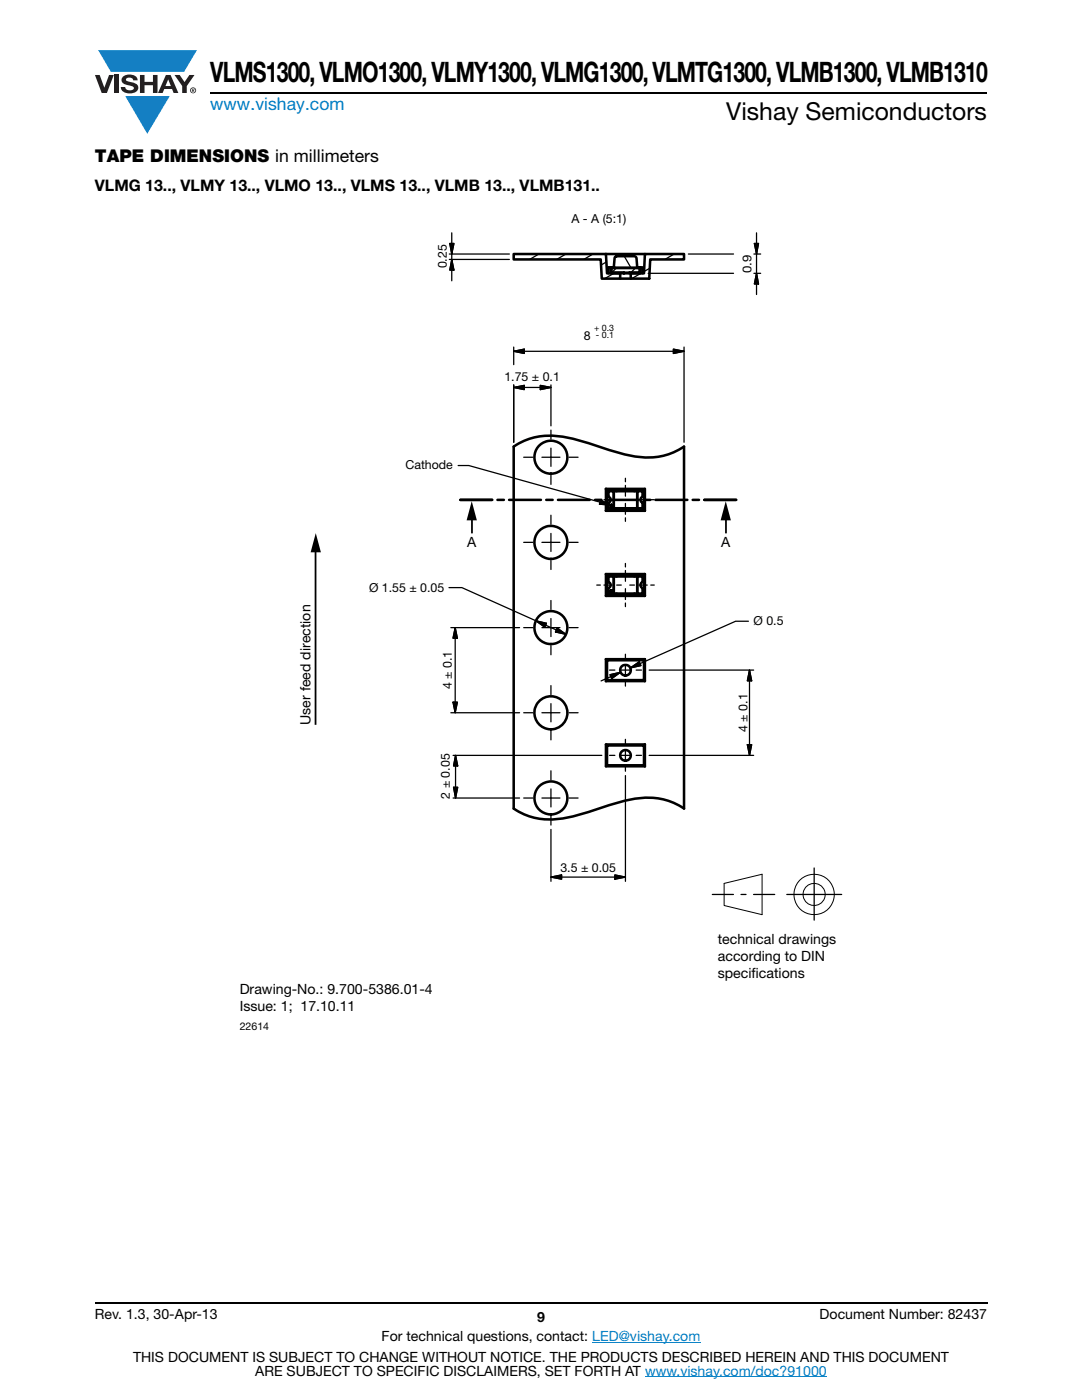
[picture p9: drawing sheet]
<svg xmlns="http://www.w3.org/2000/svg" width="216mm" height="279mm" viewBox="0 0 216 279" stroke-linecap="round" stroke-linejoin="round" font-family="sans-serif">
<g fill="#147fc3">
<path d="M19.6 10h19.7l-2.6 4.3h-1.1h-13.5z"/>
<path d="M25 19.2h8.9l-4.5 7.5z"/>
</g>
<g fill="#231f20">
<path d="M18.9 15h1l.9 2.5 1-2.5h.9l-1.4 3.6h-1z"/>
<path d="M22.9 15h.9v3.6h-.9z"/>
<path d="M24.6 15.3a2.1 2.1 0 0 1 2.8 .3l.1 .4h-.9a.79 .79 0 0 0-.7-.5 .79 .79 0 0 0-.8 .4l.3 .3 1 .2a1.08 1.08 0 0 1 1.2 1 1.08 1.08 0 0 1-1.1 1.2 1.73 1.73 0 0 1-2.4-1.2h.9a.96 .96 0 0 0 .8 .6 .96 .96 0 0 0 .9-.4 1.31 1.31 0 0 0-1.2-.6 1.03 1.03 0 0 1-1.1-.6 1.03 1.03 0 0 1 .2-1.1z"/>
<path d="M27.9 15h.9v1.3h1.7v-1.3h.9v3.6h-.9v-1.6h-1.7v1.6h-.9z"/>
<path d="M34.8 15h1.1l.9 1.4 1-1.4h1l-1.5 2.2v1.4h-.9v-1.4z"/>
<path d="M33.6 15.9l.5 1.3h-1.1zM33.1 15l-1.6 3.6h1l.3-.8h1.5l.3 .8h1l-1.6-3.6z"/>
<path d="M38.1 18a.46 .46 0 0 1 .9 0 .46 .46 0 0 1-.9 0zM37.9 18a.6 .6 0 0 0 1.2 0 .6 .6 0 0 0-1.2 0z"/>
<path d="M38.4 17.8h.2v.2h-.2zM38.3 17.7v.7h.1v-.3l.4 .3-.2-.3 .2-.2-.1-.2z"/>
</g>
<path d="M42 18.6h155M18.9 260h178.1" fill="none" stroke="#000" stroke-width=".36"/>
<path d="M118.2 267.9h21.5M128.7 274.8h36.3" fill="none" stroke="#007ec4" stroke-width=".2"/>
<path d="M47.8 42.4h120.3v163.6h-120.3z" fill="#fff"/>
<g fill="none" stroke="#000" stroke-width=".51">
<path d="M102.5 50.7h18.4l.2 3.8h2.7v1.1h-3.7l-.2-3.8h-17.4zM120.9 50.7h7.8M121.8 53.4h-.4v1.1M122 53.5h5.7v.9h-5.7zM122.7 51.3l.3-.2 3.7 .1 .3 .3 .2 2h-4.7zM123.8 55.6h2.1M124.5 54.4v.1h-2.7v-1.1h.7v.1h-.5v.9l3.6 .1M125.6 54.4h2.1v-.9h-.5v-.1h.6v1.1h-2.2zM127.8 53.4h.4v1.1M128.7 50.7h7.8v1.1h-6.8l-.2 3.8h-3.6v-1.1h2.6zM91.9 99.8h6.3M99.3 99.8h1.2"/>
<path d="M101.6 99.8h6.3M102.5 89.1a14 14 0 0 1 12.1-1.5l6.6 2.1a23 23 0 0 0 9.8 1.5 12.7 12.7 0 0 0 5.5-2.1v72.3a14 14 0 0 0-12.1-1.5l-6.6 2a23 23 0 0 1-9.8 1.5 12.4 12.4 0 0 1-5.5-2zM109 99.8h1.3M111.3 99.8h6.4M118.7 99.8h1.3M120.9 97.6h7.8M120.9 97.6v4.3M120.9 97.6l.2 .2M121.1 99.8h6.3M121.1 97.8h7.4v3.9h-7.4zM121.4 98h1.1v3.4h-1.1v-1.1a.63 .63 0 0 0 .4-.6 .63 .63 0 0 0-.4-.6zM122.5 98h4.7v3.4h-4.7z"/>
<path d="M127.2 98h1v1.1a.64 .64 0 0 0-.4 .6 .64 .64 0 0 0 .4 .6v1.1h-1zM128.5 99.8h1.2M128.5 97.8l.2-.2v4.3M130.8 99.8h6.4M138.2 99.8h1.3M140.5 99.8h6.4M120.9 114.6h7.8M120.9 114.6v4.3M120.9 118.9h7.8M120.9 101.9h7.8M120.9 114.6l.2 .2M121.1 101.7l-.2 .2"/>
<path d="M121.1 118.7l-.2 .2M121.1 114.8h7.4v3.9h-7.4zM121.4 115.1h1.1v3.4h-1.1v-1.1a.63 .63 0 0 0 .4-.6 .63 .63 0 0 0-.4-.6zM122.5 115.1h4.7v3.4h-4.7zM127.2 115.1h1v1.1a.65 .65 0 0 0-.4 .6 .65 .65 0 0 0 .4 .6v1.1h-1zM128.5 101.7l.2 .2M128.5 118.7l.2 .2M128.7 114.6v4.3M128.7 114.6l-.2 .2M120.9 131.6h7.8M120.9 135.9h7.8M120.9 131.6v4.3"/>
<path d="M120.9 131.6l.2 .2M121.1 135.7l-.2 .2M121.1 131.8h7.4v3.9h-7.4zM128.5 135.7l.2 .2M128.7 131.6v4.3M128.7 131.6l-.2 .2M120.9 148.6v4.3l.2-.2M120.9 152.9h7.8M121.1 148.8h7.4v3.9h-7.4zM128.5 152.7l.2 .2M128.7 148.6h-7.8l.2 .2M128.7 148.6v4.3"/>
<path d="M128.7 148.6l-.2 .2"/>
<circle cx="109.9" cy="91.2" r="3.3"/>
<circle cx="109.9" cy="108.2" r="3.3"/>
<circle cx="109.9" cy="125.2" r="3.3"/>
<circle cx="124.8" cy="133.7" r="1.07"/>
<circle cx="109.9" cy="159.2" r="3.3"/>
<circle cx="109.9" cy="142.3" r="3.3"/>
<circle cx="124.8" cy="150.7" r="1.07"/>
</g>
<g fill="#000">
<path d="M89.7 48.6h.9l-.5 2.1zM90.1 51.8l.5 2.1h-.9zM150.5 48.6h.9l-.4 2.1zM151 54.5l.4 2.2h-.9zM102.5 77.3l2.1-.4v.9zM102.5 70.1l2.1-.4v.8zM107.8 76.9l2.1 .4-2.1 .5zM134.4 69.7l2.1 .4-2.1 .4zM119.9 99.8l1.9 1-2.2-.2zM121.8 100.8l.4 .1zM121.8 100.8h.4zM121.8 117.9h.4z"/>
<path d="M121.8 117.8l.4 .1zM121.8 117.8h.4zM121.8 100.7l.3 .1zM121.8 100.7h.3zM121.8 117.8h.3zM121.8 117.7l.3 .1zM121.9 117.7h.2zM121.9 100.7h.2zM121.9 100.7h.1zM121.9 117.7h.1zM121.9 101.1h.1zM121.9 118.1h.1z"/>
<path d="M121.9 101.1h.2zM121.9 118.1h.2zM121.8 101.1h.3zM121.8 118.1h.3zM121.8 101l.3 .1zM121.8 118l.3 .1zM121.8 101h.3zM121.8 118h.3zM121.8 101h.4zM121.8 118h.4zM121.8 100.9l.4 .1zM121.8 100.9h.4z"/>
<path d="M121.8 117.9l.4 .1zM90.8 125.3l.5 2.1h-.9zM106.9 123.9l2.1 .5-.3 .8zM111.2 125.3l1.7 1.3-2.1-.5zM121.7 134.7l2.1-.5-1.7 1.2zM125.8 133.3l1.8-1.2 .3 .7zM149.6 133.7l.4 2.2h-.9zM90.4 140.1h.9l-.5 2.1zM90.5 157.1h.8l-.4 2.2zM90.9 150.8l.4 2.1h-.8zM149.1 148.6h.9l-.4 2.2zM109.9 175l2.2-.4v.9z"/>
<path d="M122.7 174.6l2.1 .4-2.1 .5z"/>
</g>
<g fill="none" stroke="#000" stroke-width=".25">
<path d="M89.7 50.7h11.9M89.7 51.8h11.9M89.7 48.6h.9l-.5 2.1zM90.1 46.5v9.5M90.1 51.8l.5 2.1h-.9zM107.5 50.7l-1.8 1.1M112.9 50.7l-1.8 1.1M118.3 50.7l-1.8 1.1M121 52.3l-1.1 .6M122 54.3l-.2 .2M122.5 53.4l-.1 .1M122.5 54.5l-1.8 1.1"/>
<path d="M122.5 53l.3 .5M123 53.5l-.9 .9M124.6 51.1l1.3 2.4M126.8 53.5l-.9 .9M127.3 53.4l.1 .1M127.7 53.7l.1 .1M127.9 54.5l-1.8 1.1M129.1 50.7l-.4 .3M129.3 54.5h17.1M129.7 53.5l-1.2 .7M134.5 50.7l-1.8 1.1M137.4 50.7h9"/>
<path d="M150.4 50.7h1.4M150.4 54.5h1.4M150.5 48.6h.9l-.4 2.1zM151 46.5v12.3M151 54.5l.4 2.2h-.9zM102.5 77.3h7.4M102.5 77.3l2.1-.4v.9zM102.5 70.1l2.1-.4v.8zM102.5 76.8v11.5M102.5 69.3v3.5M107.8 76.9l2.1 .4-2.1 .5zM109.9 76.8v8.2"/>
<path d="M134.4 69.7l2.1 .4-2.1 .4zM136.5 70.1h-34M136.5 69.3v19M91.4 92.9h2.1l27.6 7.7M104.5 91.3h1.8M108.1 91.3h3.6M109.9 85.8v1.8M109.9 89.4v3.7M109.9 94.9v1.8M113.5 91.3h1.8M119.1 99.7h.7M119.8 99.8l-.2 .8 1.5 .1"/>
<path d="M119.9 99.8l1.9 1-2.2-.2zM119.9 99.8l1.2 .6M120.5 99.7h1.6M121.2 97.6v.7M121.2 99v1.4M123 99.7h1M124.8 95.4v.7M124.8 96.9v2.1M125.7 99.7h.9M127.5 99.7h1.6M128.4 97.6v.7M128.4 99v1.4"/>
<path d="M129.9 99.7h.7M89.6 117.3h2.6l16.7 7.5M104.5 108.2h1.8M108.1 108.2h3.6M109.9 102.8v1.8M109.9 106.5v3.6M109.9 111.9v1.8M109.9 119.8v1.8M113.5 108.2h1.8M119.1 116.8h.7M120.5 116.8h1.6M121.2 101.2v.7"/>
<path d="M121.2 114.6v.7M121.2 116.1v1.4M121.2 118.2v.7M121.3 100.5l.5 .3h-.5M121.3 100.6l.5 .2M121.8 100.8l.4 .1zM121.8 117.9h.4zM121.8 100.9h.4zM121.8 117.9l.4 .1zM121.8 118h.4zM121.8 100.9l.4 .1zM121.8 100.8h.4z"/>
<path d="M121.8 117.8l.4 .1zM121.8 101h.4zM121.8 117.8h.4zM121.8 101h.3zM121.8 118h.3zM121.8 101l.3 .1zM121.8 101.1h.3zM121.8 118l.3 .1zM121.8 118.1h.3zM121.8 100.7l.3 .1zM121.8 117.8h.3zM121.8 100.7h.3z"/>
<path d="M121.8 117.7l.3 .1zM121.9 101.1h.2zM121.9 118.1h.2zM121.9 100.7h.2zM121.9 117.7h.2zM121.9 101.1h.1zM121.9 118.1h.1zM121.9 100.7h.1zM121.9 100.7h.1M121.9 117.7h.1zM121.9 117.7h.1M122 101.1h.1"/>
<path d="M122 118.1h.1M122 100.7h.1M122 117.7h.1M123 116.8h1M124.8 100.5v2.1M124.8 103.3v.7M124.8 112.4v.7M124.8 113.9v2.1M124.8 117.5v2.1M125.7 116.8h.9M127.5 116.8h1.6M128.4 101.2v.7"/>
<path d="M128.4 114.6v.7M128.4 116.1v1.4M128.4 118.2v.7M129.9 116.8h.7M90 125.3h13.7M90.8 125.3v16.9M90.8 125.3l.5 2.1h-.9zM104.5 125.3h1.8M106.9 123.9l2.1 .5-.3 .8zM108.1 125.3h3.6M108.9 124.8l4 1.8M109.9 123.4v3.6"/>
<path d="M109.9 128.9v1.8M109.9 136.8v1.8M111.2 125.3l1.7 1.3-2.1-.5zM113.5 125.3h1.8M121.6 133.7h1.1M121.7 134.7l2.1-.5-1.7 1.2zM123.8 133.7h2.1M123.8 134.2l-3.9 1.7M124.8 120.3v.8M124.8 130.6v1M124.8 132.7v2.1M124.8 135.9v1"/>
<path d="M125.8 133.3l1.8-1.2 .3 .7zM126.9 133.7h1.1M129.5 133.7h20.9M149.3 124h-2.5l-21 9.3 1.9-.8M149.6 133.7v17.1M149.6 133.7l.4 2.2h-.9zM90 142.2h13.7M90.4 140.1h.9l-.5 2.1zM90.4 159.3h13.3M90.4 150.8h29.7M90.5 157.1h.8l-.4 2.2zM90.9 150.8v8.5"/>
<path d="M90.9 150.8l.4 2.1h-.8zM104.5 159.3h1.8M104.5 142.2h1.8M108.1 159.3h3.6M108.1 142.2h3.6M109.9 140.4v3.7M109.9 145.9v1.8M109.9 153.8v1.8M109.9 157.4v3.6M113.5 159.3h1.8M113.5 142.2h1.8M121.6 150.8h1.1"/>
<path d="M123.8 150.8h2.1M124.8 147.5v1.1M124.8 149.7v2.1M124.8 152.9v1M124.8 154.8v21.1M126.9 150.8h1.1M129.5 150.8h20.9M149.1 148.6h.9l-.4 2.2zM109.9 162.9v1.8M109.9 175l2.2-.4v.9zM109.9 165.5v10.4M109.9 175h14.9"/>
<path d="M122.7 174.6l2.1 .4-2.1 .5zM142.1 178.5h4.3M147.9 178.5h1M150.4 178.5h4.2M157 178.5h10.9M162.5 173.2v10.4"/>
<circle cx="122" cy="100.9" r=".21"/>
<circle cx="122" cy="117.9" r=".21"/>
</g>
<g fill="none" stroke="#000" stroke-width=".2">
<path d="M144.5 176.3l7.6-1.8v8l-7.6-1.8z"/>
<circle cx="162.4" cy="178.5" r="4"/>
<circle cx="162.5" cy="178.5" r="2.21"/>
</g>
<path d="M63 109.5v35.2M94.2 103.2v3.2M144.9 103.2v3.2" fill="none" stroke="#000" stroke-width=".35"/>
<path d="M63 106.4l1 3.8h-2zM94.1 100l1.1 3.8h-2.1zM144.8 100l1 3.8h-2z" fill="#000"/>
<text font-size="5.6" x="42" y="16.4">VLMS1300, VLMO1300, VLMY1300, VLMG1300, VLMTG1300,VLMB1300, VLMB1310</text>
<text font-size="4.9" x="144.9" y="24">Vishay Semiconductors</text>
<text font-size="3.5" fill="#007ec4" x="42" y="21.9">www.vishay.com</text>
<text font-size="3.5" x="18.9" y="32.3">TAPE DIMENSIONS in millimeters</text>
<text font-size="3.2" x="18.9" y="38.1">VLMG 13.., VLMY 13.., VLMO 13.., VLMS 13.., VLMB 13.., VLMB131..</text>
<g font-size="2.8">
<text x="93.2" y="109.3">A</text>
<text x="143.9" y="109.3">A</text>
<text x="62" y="144.7" transform="rotate(-90 62 144.7)">User feed direction</text>
<text x="143.2" y="188.4">technical drawings</text>
<text x="143.2" y="191.8">according to DIN</text>
<text x="143.2" y="195.2">specif</text>
<text x="150" y="195.2">ications</text>
<text x="47.8" y="198.4">Drawing-No.: 9.700-5386.01-4</text>
<text x="47.8" y="201.8">I</text>
<text x="48.6" y="201.8">ssue: 1; 17.10.11</text>
<text x="18.9" y="263.3">Rev. 1.3, 30-Apr-13</text>
<text x="107.2" y="263.8">9</text>
<text x="163.6" y="263.3">Document Number: 82437</text>
<text x="76.2" y="267.7">For technical questions, contact: LED@vishay.com</text>
<text x="26.5" y="271.7">THIS DOCUMENT IS SUBJECT TO CHANGE WITHOUT NOTICE. THE PRODUCTS DESCRIBED HEREIN AND THIS DOCUMENT</text>
<text x="50.9" y="274.6">ARE SUBJECT TO SPECIFIC DISCLAIMERS, SET FORTH AT www.vishay.com/doc?91000</text>
</g>
<g font-size="2.5">
<text x="114" y="44.4">A - A (5:1)</text>
<text x="89.2" y="53.6" transform="rotate(-90 89.2 53.6)">0.25</text>
<text x="149.9" y="54.5" transform="rotate(-90 149.9 54.5)">0.9</text>
<text x="116.5" y="67.8">8</text>
<text x="100.6" y="76">1.75 ± 0.1</text>
<text x="80.9" y="93.6">Cathode</text>
<text x="73.7" y="118.2">Ø 1.55 ± 0.05</text>
<text x="150.4" y="124.8">Ø 0.5</text>
<text x="90.1" y="137.6" transform="rotate(-90 90.1 137.6)">4 ± 0.1</text>
<text x="149.1" y="146.1" transform="rotate(-90 149.1 146.1)">4 ± 0.1</text>
<text x="89.7" y="159.4" transform="rotate(-90 89.7 159.4)">2 ± 0.05</text>
<text x="111.8" y="174.1">3.5 ± 0.05</text>
</g>
<text font-size="2.1" x="47.8" y="205.5">22614</text>
<g font-size="1.8">
<text x="118.5" y="66.1">+ 0.3</text>
<text x="118.9" y="67.5">- 0.1</text>
</g>
</svg>
